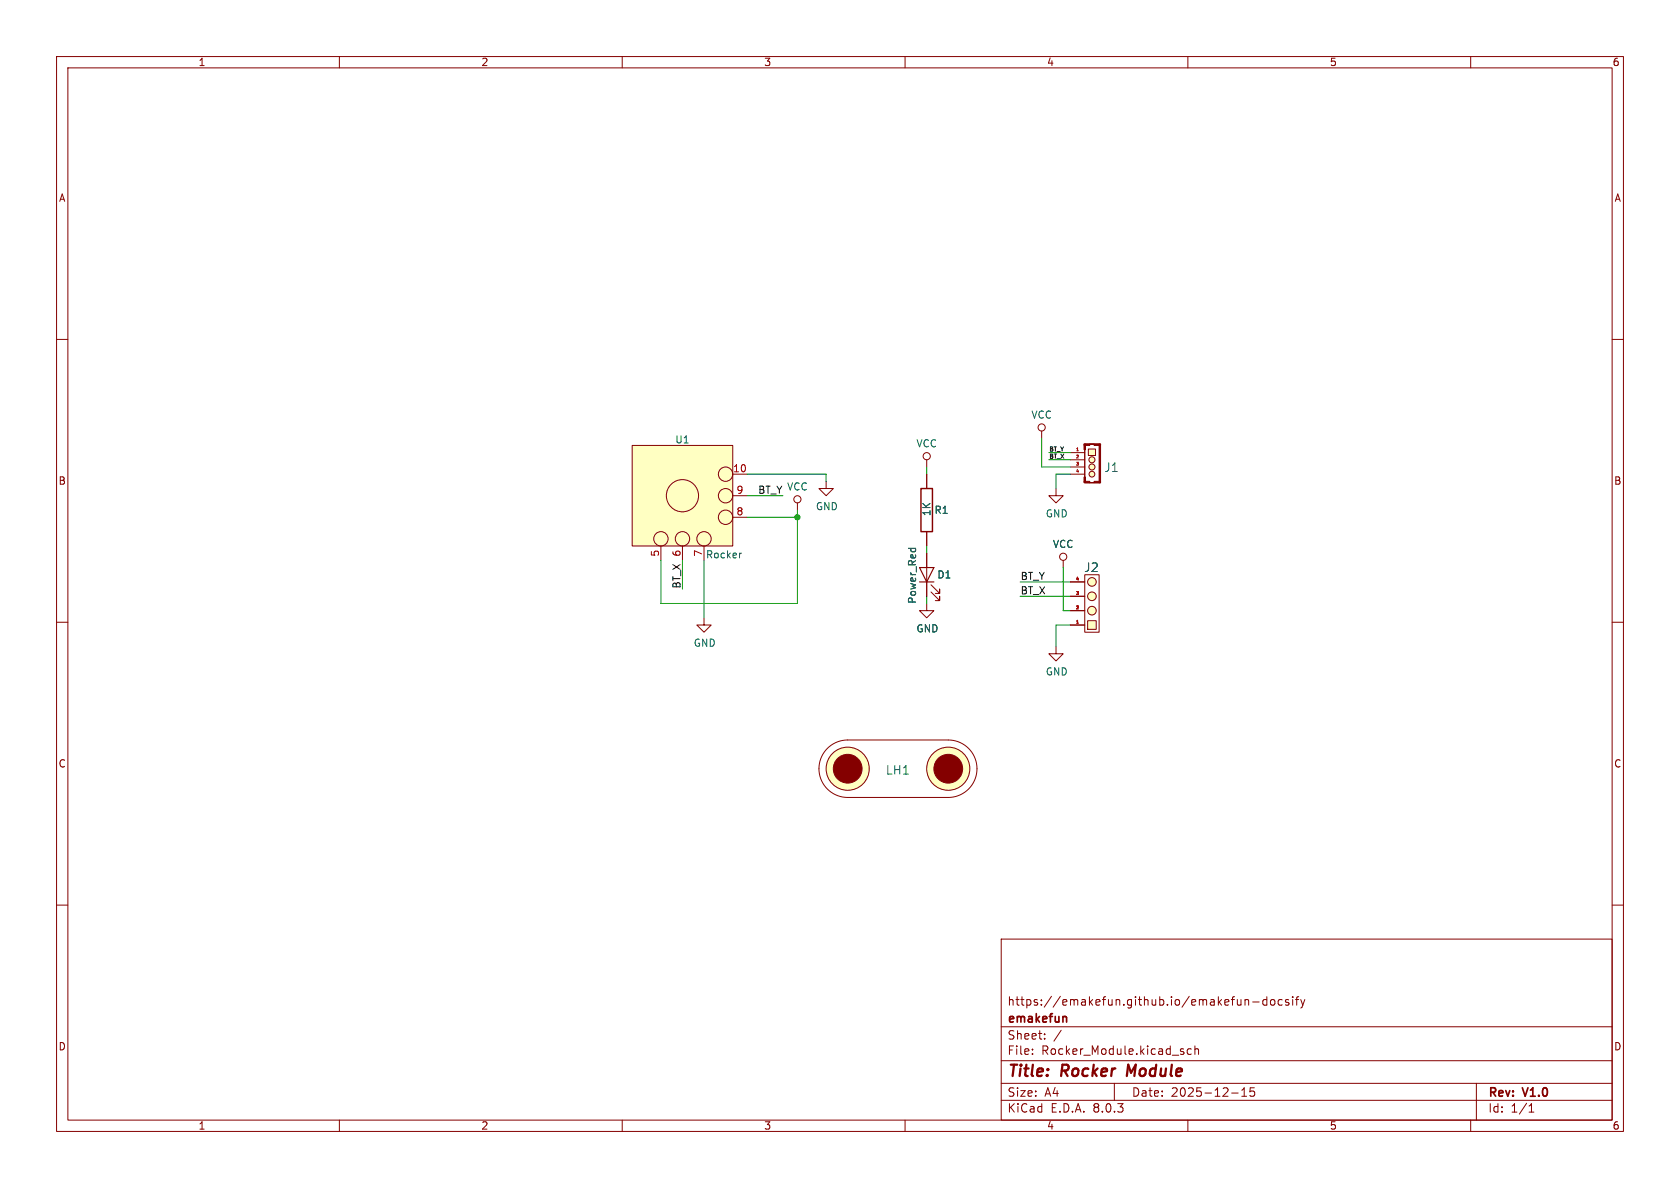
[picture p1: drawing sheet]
<svg xmlns="http://www.w3.org/2000/svg" width="297mm" height="210mm" viewBox="0 0 297 210" stroke-linecap="round" stroke-linejoin="round" font-family="sans-serif">
<g fill="none" stroke="#840000" stroke-width=".18">
<path d="M10 10h277v190h-277zM12 12h273v186h-273zM60 10v2M110 10v2M160 10v2M210 10v2M260 10v2M10 60h2M285 60h2M163.8 97.8v7.6M10 110h2M164.6 104.6l1.5 1.6v-.8v.8h-.7"/>
<path d="M164.6 103.4l1.5 1.5v-.8v.8h-.7M285 110h2M10 160h2M285 160h2M177 166h108v32h-108zM220.1 176.7v1M220.1 176.8l.2-.1 .4 .1v.9M221.5 177.1h1.1M224 176.8l-.5-.1-.3 .3v.4l.2 .2h.6M224 176.2v1.5M224.7 176.8l.2-.1 .4 .1 .1 .6-.2 .2-.3 .1-.2-.1zM226.7 176.8l-.5-.1-.2 .3v.4l.1 .2h.6"/>
<path d="M227.8 176.8l-.3-.1-.3 .2 .1 .2 .5 .2v.3h-.6M228.5 176.2v.1M228.5 176.7v1M229 176.7h.6M229.6 176.2l-.4 .2v1.3M230 176.7l.3 1M230.3 177.7l-.1 .4-.2 .1M230.7 176.7l-.4 1M60 198v2M110 198v2M160 198v2M177 194.5h108"/>
<path d="M177 191.5h108M177 187.5h108M177 181.5h108M182.5 186.3v.1M182.5 185.5v.1M184.7 183.6v.1M184.7 182.8v.1M187.6 182.1l-1.3 2M197 191.5v3M209.1 185.9l.2 .2-.2 .3M209.1 185.4l.1 .1M210 198v2"/>
<path d="M210.6 185.5l-.4-.1-.3 .3v.4l.1 .2h.6M211.2 185.5l.3-.1 .3 .1 .1 .9M211.2 184.9v1.5M217.7 193.2h1.2M219.5 193.8h.9M219.5 192.7l.5-.4v1.5M221.7 192.3h-.7v.7l.2-.1h.5l.1 .3-.1 .5-.2 .1-.5-.1M260 198v2M261 191.5v6.5M270.3 196.6h.9M270.3 195.5l.4-.4v1.5"/>
</g>
<path d="M199.5 188.2l-.3 2" fill="none" stroke="#840000" stroke-width=".4"/>
<path d="M188.3 179.7l.3 .2v.8" fill="none" stroke="#840000" stroke-width=".3"/>
<path d="M162.6 100.3h2.5l-1.3 2.6zM162.6 102.9h2.5" fill="none" stroke="#840000" stroke-width=".2"/>
<path d="M160.6 96.9h1.3M161.1 96.9l-.1 .4M161.8 96.9l.1 .4" fill="none" stroke="#006464" stroke-width=".18"/>
<path d="M111.8 78.7h17.7v17.8h-17.7z" fill="#ffffc2"/>
<g fill="none" stroke="#840000" stroke-width=".18">
<path d="M111.8 78.7h17.7v17.8h-17.7zM184.1 76.2v1.3M116.8 96.5v2.6M120.6 96.5v2.6M124.5 96.5v2.6M129.5 83.8h2.6M129.5 91.4h2.6M129.5 87.6h2.6M141 88.9v1.3M163.8 81.3v1.3M163.8 83.8v2.6M163.8 94v2.5"/>
<path d="M186.7 86.4v1.2h1.3l-1.3 1.3-1.3-1.3h1.3M124.5 109.2v1.3h1.2l-1.2 1.3-1.3-1.3h1.3M163.8 106.7v1.3h1.3l-1.3 1.2-1.2-1.2h1.2M186.7 114.3v1.3h1.3l-1.3 1.2-1.3-1.2h1.3M146.3 132.3a5.1 5.1 0 0 1 3.6-1.5h17.7a5.1 5.1 0 0 1 5.1 5.1 5.1 5.1 0 0 1-5.1 5.1h-17.7a5.1 5.1 0 0 1-4.7-3.2 5.1 5.1 0 0 1 1.1-5.5z"/>
<circle cx="184.1" cy="75.6" r=".63"/>
<circle cx="116.8" cy="95.2" r="1.27"/>
<circle cx="120.6" cy="87.6" r="2.84"/>
<circle cx="120.6" cy="95.2" r="1.27"/>
<circle cx="124.5" cy="95.2" r="1.27"/>
<circle cx="128.3" cy="83.8" r="1.27"/>
<circle cx="128.3" cy="91.4" r="1.27"/>
<circle cx="128.3" cy="87.6" r="1.27"/>
<circle cx="141" cy="88.3" r=".63"/>
<circle cx="163.8" cy="80.6" r=".63"/>
<circle cx="149.9" cy="135.9" r="3.8"/>
<circle cx="167.6" cy="135.9" r="3.8"/>
</g>
<path d="M131.1 97.8h-.2" fill="none" stroke="#006464" stroke-width=".18"/>
<path d="M162.8 86.4h2v7.6h-2z" fill="none" stroke="#840000" stroke-width=".25"/>
<g fill="#ffffc2" stroke="#ffffc2" stroke-width=".18">
<circle cx="149.9" cy="135.9" r="3.8"/>
<circle cx="167.6" cy="135.9" r="3.8"/>
</g>
<g fill="#840000" stroke="#840000" stroke-width=".18">
<circle cx="149.9" cy="135.9" r="2.54"/>
<circle cx="167.6" cy="135.9" r="2.54"/>
</g>
<path d="M192.4 79.4h1.3v1.1h-1.3z" fill="#ffffc2"/>
<g fill="#ffffc2" stroke="#ffffc2" stroke-width=".18">
<circle cx="193" cy="83.8" r=".51"/>
<circle cx="193" cy="82.6" r=".53"/>
<circle cx="193" cy="81.3" r=".53"/>
<circle cx="193" cy="102.9" r=".76"/>
<circle cx="193" cy="105.4" r=".76"/>
</g>
<g fill="none" stroke="#840000" stroke-width=".18">
<path d="M191.8 78.5h2.6v6.8h-2.6zM191.8 79.5v4.8M192.4 79.4h1.3v1.1h-1.3zM146 85.1v1.3h1.3l-1.3 1.2-1.2-1.2h1.2M189.2 80h2.6M189.2 81.3h2.6M189.2 82.6h2.6M189.2 83.8h2.6"/>
<circle cx="193" cy="82.6" r=".53"/>
<circle cx="193" cy="81.3" r=".53"/>
<circle cx="193" cy="83.8" r=".51"/>
</g>
<g fill="#840000" stroke="#840000" stroke-width=".18">
<path d="M193.4 85.1h1.2v.2h-1.2z"/>
<path d="M194.3 78.5h.3v6.8h-.3z"/>
<path d="M192.6 85.3h.8z"/>
<path d="M192.6 78.5h.8z"/>
<path d="M193.4 78.5h1.2v.2h-1.2z"/>
<path d="M191.6 85.1h1.1v.2h-1.1z"/>
<path d="M191.6 78.5h1.1v.2h-1.1z"/>
<path d="M191.6 84.3h.3v.9h-.3z"/>
<path d="M191.6 78.5h.3v1h-.3z"/>
</g>
<path d="M190.4 79.7h.2" fill="none" stroke="#a90000" stroke-width=".18"/>
<path d="M192.3 109.7h1.5v1.6h-1.5z" fill="#ffffc2"/>
<circle cx="193" cy="107.9" r=".76" fill="#ffffc2" stroke="#ffffc2" stroke-width=".18"/>
<g fill="none" stroke="#840000" stroke-width=".18">
<path d="M163.8 83.8v2.6M163.8 94v2.5M163.8 97.8v2.5M188 99.1v1.2M163.8 102.9v2.5M189.2 110.5h2.6M189.2 108h2.6M189.2 105.4h2.6M189.2 102.9h2.6M191.8 101.6h2.5v10.2h-2.5zM192.3 109.7h1.5v1.6h-1.5z"/>
<circle cx="188" cy="98.4" r=".63"/>
<circle cx="193" cy="105.4" r=".76"/>
<circle cx="193" cy="102.9" r=".76"/>
<circle cx="193" cy="107.9" r=".76"/>
</g>
<path d="M190.4 110.2h.2" fill="none" stroke="#a90000" stroke-width=".18"/>
<g fill="none" stroke="#009600" stroke-width=".18">
<path d="M184.1 77.5v5.1h5.1M120.6 99.1v5M124.5 99.1v10.1M132.1 87.6h6.3M132.1 83.8h13.9v1.3M132.1 91.4h8.9M141 90.2v16.5h-24.2v-7.6M163.8 82.6v1.2M163.8 96.5v1.3M185.4 81.3h3.8M185.4 80h3.8M189.2 83.8h-2.5v2.6"/>
<path d="M163.8 105.4v1.3M180.3 105.4h8.9M180.3 102.9h8.9M188 100.3v7.7h1.2M189.2 110.5h-2.5v3.8"/>
</g>
<path d="M160.6 96.9h1.3M161.1 96.9l-.1 .4M161.8 96.9l.1 .4" fill="none" stroke="#006464" stroke-width=".18"/>
<circle cx="141" cy="91.4" r=".46" fill="#009600" stroke="#009600" stroke-width=".18"/>
<g font-size="2.8" fill="#840000">
<text x="178" y="190.9">Title:</text>
<text x="187.7" y="190.9">Rocker</text>
<text x="200.1" y="190.9">Module</text>
</g>
<g font-size="2.1" fill="#006464">
<text x="195.1" y="83.6">J1</text>
<text x="191.6" y="101.3">J2</text>
<text x="156.5" y="137.1">LH1</text>
</g>
<g font-size="2.1" fill="#840000">
<text x="178" y="178">https://emakefun.github.io/emakefun-docsify</text>
<text x="178" y="184">Sheet:</text>
<text x="178" y="181.2">emakefun</text>
<text x="178" y="186.7">File:</text>
<text x="184.1" y="186.7">Rocker_Module.kicad_sch</text>
<text x="178" y="196.9">KiCad</text>
<text x="178" y="194.1">Size:</text>
<text x="184.7" y="194.1">A4</text>
<text x="185.7" y="196.9">E.D.A.</text>
<text x="193.3" y="196.9">8.0.3</text>
<text x="200" y="194.1">Date:</text>
<text x="207" y="194.1">2025-12-15</text>
<text x="263" y="194.3">Rev:</text>
<text x="263" y="196.9">Id:</text>
<text x="267.1" y="196.9">1/1</text>
<text x="269.4" y="194.3">V1.0</text>
</g>
<g font-size="1.8" fill="#840000">
<text x="35" y="11.9">1</text>
<text x="85" y="11.9">2</text>
<text x="135" y="11.9">3</text>
<text x="185" y="11.9">4</text>
<text x="235" y="11.9">5</text>
<text x="285" y="11.9">6</text>
<text x="10.3" y="35.9">A</text>
<text x="285.3" y="35.9">A</text>
<text x="10.3" y="85.9">B</text>
<text x="285.3" y="85.9">B</text>
<text x="10.3" y="135.9">C</text>
<text x="285.3" y="135.9">C</text>
<text x="10.3" y="185.9">D</text>
<text x="285.3" y="185.9">D</text>
<text x="35" y="199.9">1</text>
<text x="85" y="199.9">2</text>
<text x="135" y="199.9">3</text>
<text x="185" y="199.9">4</text>
<text x="235" y="199.9">5</text>
<text x="285" y="199.9">6</text>
</g>
<g font-size="1.8" fill="#006464">
<text x="182.2" y="74.2">VCC</text>
<text x="119.3" y="78.6">U1</text>
<text x="161.9" y="79.3">VCC</text>
<text x="139.1" y="86.9">VCC</text>
<text x="144.1" y="90.4">GND</text>
<text x="164.7" y="91.3" transform="rotate(-90 164.7 91.3)">1K</text>
<text x="165.1" y="91">R1</text>
<text x="184.8" y="91.7">GND</text>
<text x="124.7" y="98.9">Rocker</text>
<text x="186" y="97.1">VCC</text>
<text x="162.2" y="106.8" transform="rotate(-90 162.2 106.8)">Power_Red</text>
<text x="165.6" y="102.5">D1</text>
<text x="161.9" y="112">GND</text>
<text x="122.6" y="114.5">GND</text>
<text x="184.8" y="119.6">GND</text>
</g>
<g font-size="1.8" fill="#a90000">
<text x="129.5" y="83.6">10</text>
<text x="130.1" y="87.4">9</text>
<text x="130.1" y="91.2">8</text>
<text x="116.6" y="98.5" transform="rotate(-90 116.6 98.5)">5</text>
<text x="124.2" y="98.5" transform="rotate(-90 124.2 98.5)">7</text>
</g>
<g font-size="1.8" fill="#0f0f0f">
<text x="133.9" y="87.4">BT_Y</text>
<text x="120.4" y="104.1" transform="rotate(-90 120.4 104.1)">BT_X 6</text>
<text x="180.3" y="105.1">BT_X</text>
<text x="180.3" y="102.6">BT_Y</text>
</g>
<g font-size="1.1" fill="#0f0f0f">
<text x="185.4" y="81.1">BT_X</text>
<text x="185.4" y="79.9">BT_Y</text>
</g>
<g font-size=".7" fill="#a90000">
<text x="190.1" y="79.8">1</text>
<text x="190.1" y="81">2</text>
<text x="190.1" y="82.3">3</text>
<text x="190.1" y="83.6">4</text>
<text x="190.1" y="107.7">2</text>
<text x="190.1" y="105.2">3</text>
<text x="190.1" y="102.6">4</text>
<text x="190.1" y="110.2">1</text>
</g>
</svg>
